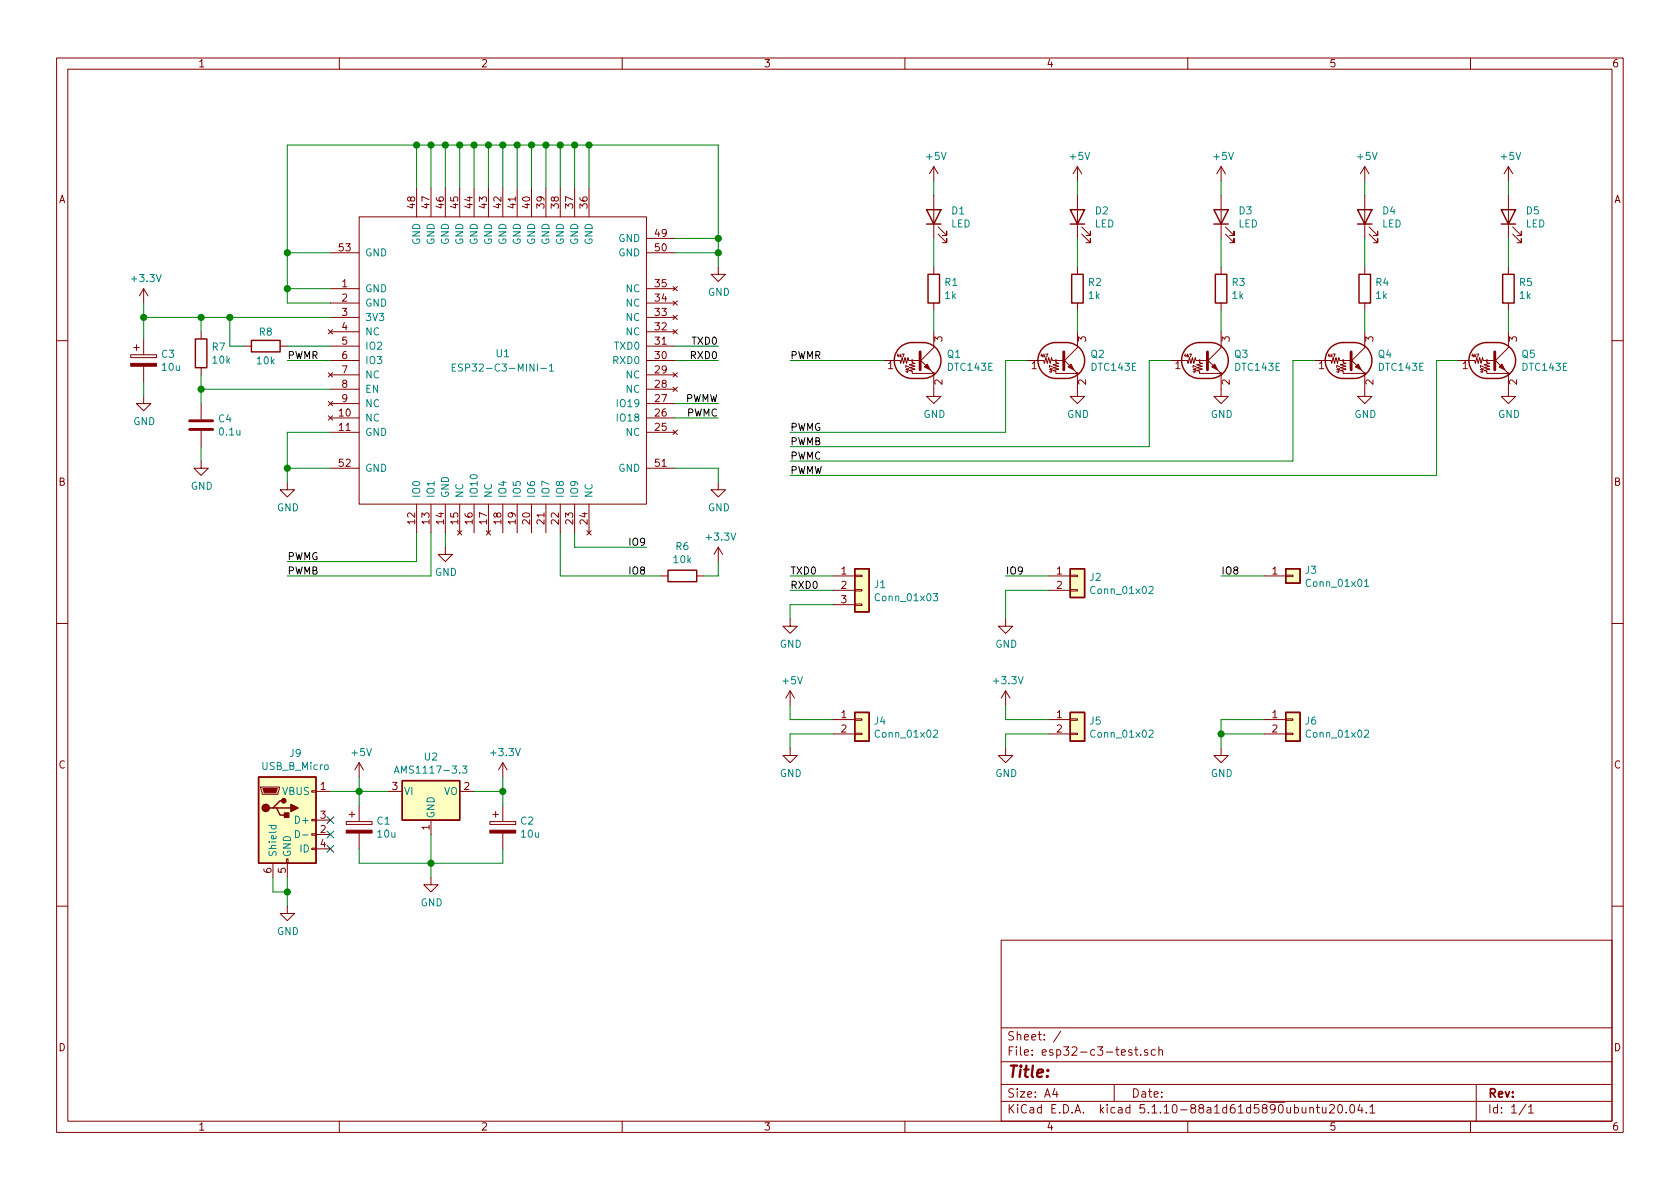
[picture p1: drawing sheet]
EESchema Schematic File Version 4
EELAYER 30 0
EELAYER END
$Descr A4 11693 8268
encoding utf-8
Sheet 1 1
Title ""
Date ""
Rev ""
Comp ""
Comment1 ""
Comment2 ""
Comment3 ""
Comment4 ""
$EndDescr
$Comp
L esp32-c3-test:ESP32-C3-MINI-1 U1
U 1 1
P 2500 1500
F 0 "U1" H 3500 550 50  0000 C CNN
F 1 "ESP32-C3-MINI-1" H 3500 450 50  0000 C CNN
F 2 "esp32-c3-test:ESP32-C3-MINI-1" H 2500 1500 50  0001 C CNN
F 3 "" H 2500 1500 50  0001 C CNN
	1    2500 1500
	1    0    0    -1  
$EndComp
Wire Wire Line
	2300 2500 2000 2500
Text Label 2000 2500 0    50   ~ 0
PWMR
Wire Wire Line
	2900 3700 2900 3900
Wire Wire Line
	2900 3900 2000 3900
Wire Wire Line
	3000 3700 3000 4000
Wire Wire Line
	3000 4000 2000 4000
Text Label 2000 3900 0    50   ~ 0
PWMG
Text Label 2000 4000 0    50   ~ 0
PWMB
Wire Wire Line
	2900 1000 2900 1300
Wire Wire Line
	3000 1300 3000 1000
Connection ~ 3000 1000
Wire Wire Line
	3000 1000 2900 1000
Wire Wire Line
	3100 1300 3100 1000
Connection ~ 3100 1000
Wire Wire Line
	3100 1000 3000 1000
Wire Wire Line
	3200 1300 3200 1000
Connection ~ 3200 1000
Wire Wire Line
	3200 1000 3100 1000
Wire Wire Line
	3300 1300 3300 1000
Connection ~ 3300 1000
Wire Wire Line
	3300 1000 3200 1000
Wire Wire Line
	3400 1300 3400 1000
Connection ~ 3400 1000
Wire Wire Line
	3400 1000 3300 1000
Wire Wire Line
	3500 1300 3500 1000
Connection ~ 3500 1000
Wire Wire Line
	3500 1000 3400 1000
Wire Wire Line
	3600 1300 3600 1000
Connection ~ 3600 1000
Wire Wire Line
	3600 1000 3500 1000
Wire Wire Line
	3700 1300 3700 1000
Connection ~ 3700 1000
Wire Wire Line
	3700 1000 3600 1000
Wire Wire Line
	3800 1300 3800 1000
Connection ~ 3800 1000
Wire Wire Line
	3800 1000 3700 1000
Wire Wire Line
	3900 1300 3900 1000
Connection ~ 3900 1000
Wire Wire Line
	3900 1000 3800 1000
Wire Wire Line
	4000 1300 4000 1000
Connection ~ 4000 1000
Wire Wire Line
	4000 1000 3900 1000
Wire Wire Line
	4100 1300 4100 1000
Wire Wire Line
	4100 1000 4000 1000
Wire Wire Line
	2300 2100 2000 2100
Wire Wire Line
	2000 2100 2000 2000
Wire Wire Line
	2000 1000 2900 1000
Connection ~ 2900 1000
Wire Wire Line
	2300 1750 2000 1750
Connection ~ 2000 1750
Wire Wire Line
	2000 1750 2000 1000
Wire Wire Line
	2300 2000 2000 2000
Connection ~ 2000 2000
Wire Wire Line
	2000 2000 2000 1750
Wire Wire Line
	2300 3000 2000 3000
Wire Wire Line
	2000 3000 2000 3250
Wire Wire Line
	2000 3250 2300 3250
$Comp
L power:GND #PWR0101
U 1 1
P 2000 3350
F 0 "#PWR0101" H 2000 3100 50  0001 C CNN
F 1 "GND" H 2005 3177 50  0000 C CNN
F 2 "" H 2000 3350 50  0001 C CNN
F 3 "" H 2000 3350 50  0001 C CNN
	1    2000 3350
	1    0    0    -1  
$EndComp
Wire Wire Line
	2000 3250 2000 3350
Connection ~ 2000 3250
$Comp
L power:GND #PWR0102
U 1 1
P 3100 3800
F 0 "#PWR0102" H 3100 3550 50  0001 C CNN
F 1 "GND" H 3105 3627 50  0000 C CNN
F 2 "" H 3100 3800 50  0001 C CNN
F 3 "" H 3100 3800 50  0001 C CNN
	1    3100 3800
	1    0    0    -1  
$EndComp
Wire Wire Line
	3100 3800 3100 3700
Wire Wire Line
	1000 2200 1000 2350
$Comp
L power:GND #PWR0106
U 1 1
P 1000 2750
F 0 "#PWR0106" H 1000 2500 50  0001 C CNN
F 1 "GND" H 1005 2577 50  0000 C CNN
F 2 "" H 1000 2750 50  0001 C CNN
F 3 "" H 1000 2750 50  0001 C CNN
	1    1000 2750
	1    0    0    -1  
$EndComp
$Comp
L power:+3.3V #PWR0107
U 1 1
P 1000 2100
F 0 "#PWR0107" H 1000 1950 50  0001 C CNN
F 1 "+3.3V" H 1015 2273 50  0000 C CNN
F 2 "" H 1000 2100 50  0001 C CNN
F 3 "" H 1000 2100 50  0001 C CNN
	1    1000 2100
	1    0    0    -1  
$EndComp
Wire Wire Line
	1000 2100 1000 2200
Connection ~ 1000 2200
$Comp
L Device:R R6
U 1 1
P 4750 4000
F 0 "R6" V 4543 4000 50  0000 C CNN
F 1 "10k" V 4634 4000 50  0000 C CNN
F 2 "Resistor_SMD:R_0603_1608Metric_Pad0.98x0.95mm_HandSolder" V 4680 4000 50  0001 C CNN
F 3 "~" H 4750 4000 50  0001 C CNN
	1    4750 4000
	0    1    1    0   
$EndComp
$Comp
L power:+3.3V #PWR0108
U 1 1
P 5000 3900
F 0 "#PWR0108" H 5000 3750 50  0001 C CNN
F 1 "+3.3V" H 5015 4073 50  0000 C CNN
F 2 "" H 5000 3900 50  0001 C CNN
F 3 "" H 5000 3900 50  0001 C CNN
	1    5000 3900
	1    0    0    -1  
$EndComp
Wire Wire Line
	4000 3800 4000 3700
$Comp
L power:GND #PWR0113
U 1 1
P 3000 6100
F 0 "#PWR0113" H 3000 5850 50  0001 C CNN
F 1 "GND" H 3005 5927 50  0000 C CNN
F 2 "" H 3000 6100 50  0001 C CNN
F 3 "" H 3000 6100 50  0001 C CNN
	1    3000 6100
	1    0    0    -1  
$EndComp
Wire Wire Line
	3500 5600 3500 5500
$Comp
L power:+3.3V #PWR0115
U 1 1
P 3500 5400
F 0 "#PWR0115" H 3500 5250 50  0001 C CNN
F 1 "+3.3V" H 3515 5573 50  0000 C CNN
F 2 "" H 3500 5400 50  0001 C CNN
F 3 "" H 3500 5400 50  0001 C CNN
	1    3500 5400
	1    0    0    -1  
$EndComp
Wire Wire Line
	3500 5400 3500 5500
Connection ~ 3500 5500
Wire Wire Line
	2700 5500 2500 5500
$Comp
L power:+5V #PWR0117
U 1 1
P 2500 5400
F 0 "#PWR0117" H 2500 5250 50  0001 C CNN
F 1 "+5V" H 2515 5573 50  0000 C CNN
F 2 "" H 2500 5400 50  0001 C CNN
F 3 "" H 2500 5400 50  0001 C CNN
	1    2500 5400
	1    0    0    -1  
$EndComp
Wire Wire Line
	2500 5400 2500 5500
Connection ~ 2500 5500
$Comp
L power:GND #PWR0118
U 1 1
P 2000 6300
F 0 "#PWR0118" H 2000 6050 50  0001 C CNN
F 1 "GND" H 2005 6127 50  0000 C CNN
F 2 "" H 2000 6300 50  0001 C CNN
F 3 "" H 2000 6300 50  0001 C CNN
	1    2000 6300
	1    0    0    -1  
$EndComp
Wire Wire Line
	2000 6100 2000 6200
Wire Wire Line
	1900 6100 1900 6200
Wire Wire Line
	1900 6200 2000 6200
Connection ~ 2000 6200
Wire Wire Line
	2000 6200 2000 6300
$Comp
L Device:LED D1
U 1 1
P 6500 1500
F 0 "D1" V 6539 1382 50  0000 R CNN
F 1 "LED" V 6448 1382 50  0000 R CNN
F 2 "LED_SMD:LED_0805_2012Metric_Castellated" H 6500 1500 50  0001 C CNN
F 3 "~" H 6500 1500 50  0001 C CNN
	1    6500 1500
	0    -1   -1   0   
$EndComp
$Comp
L Device:LED D2
U 1 1
P 7500 1500
F 0 "D2" V 7539 1382 50  0000 R CNN
F 1 "LED" V 7448 1382 50  0000 R CNN
F 2 "LED_SMD:LED_0805_2012Metric_Castellated" H 7500 1500 50  0001 C CNN
F 3 "~" H 7500 1500 50  0001 C CNN
	1    7500 1500
	0    -1   -1   0   
$EndComp
$Comp
L Device:LED D3
U 1 1
P 8500 1500
F 0 "D3" V 8539 1382 50  0000 R CNN
F 1 "LED" V 8448 1382 50  0000 R CNN
F 2 "LED_SMD:LED_0805_2012Metric_Castellated" H 8500 1500 50  0001 C CNN
F 3 "~" H 8500 1500 50  0001 C CNN
	1    8500 1500
	0    -1   -1   0   
$EndComp
$Comp
L Device:LED D4
U 1 1
P 9500 1500
F 0 "D4" V 9539 1382 50  0000 R CNN
F 1 "LED" V 9448 1382 50  0000 R CNN
F 2 "LED_SMD:LED_0805_2012Metric_Castellated" H 9500 1500 50  0001 C CNN
F 3 "~" H 9500 1500 50  0001 C CNN
	1    9500 1500
	0    -1   -1   0   
$EndComp
$Comp
L Device:LED D5
U 1 1
P 10500 1500
F 0 "D5" V 10539 1382 50  0000 R CNN
F 1 "LED" V 10448 1382 50  0000 R CNN
F 2 "LED_SMD:LED_0805_2012Metric_Castellated" H 10500 1500 50  0001 C CNN
F 3 "~" H 10500 1500 50  0001 C CNN
	1    10500 1500
	0    -1   -1   0   
$EndComp
$Comp
L Device:R R1
U 1 1
P 6500 2000
F 0 "R1" H 6570 2046 50  0000 L CNN
F 1 "1k" H 6570 1955 50  0000 L CNN
F 2 "Resistor_SMD:R_0603_1608Metric_Pad0.98x0.95mm_HandSolder" V 6430 2000 50  0001 C CNN
F 3 "~" H 6500 2000 50  0001 C CNN
	1    6500 2000
	1    0    0    -1  
$EndComp
Wire Wire Line
	6500 1650 6500 1850
Wire Wire Line
	6500 1350 6500 1250
$Comp
L power:+5V #PWR0119
U 1 1
P 6500 1250
F 0 "#PWR0119" H 6500 1100 50  0001 C CNN
F 1 "+5V" H 6515 1423 50  0000 C CNN
F 2 "" H 6500 1250 50  0001 C CNN
F 3 "" H 6500 1250 50  0001 C CNN
	1    6500 1250
	1    0    0    -1  
$EndComp
Wire Wire Line
	6500 2150 6500 2300
$Comp
L power:GND #PWR0120
U 1 1
P 6500 2700
F 0 "#PWR0120" H 6500 2450 50  0001 C CNN
F 1 "GND" H 6505 2527 50  0000 C CNN
F 2 "" H 6500 2700 50  0001 C CNN
F 3 "" H 6500 2700 50  0001 C CNN
	1    6500 2700
	1    0    0    -1  
$EndComp
$Comp
L Device:R R2
U 1 1
P 7500 2000
F 0 "R2" H 7570 2046 50  0000 L CNN
F 1 "1k" H 7570 1955 50  0000 L CNN
F 2 "Resistor_SMD:R_0603_1608Metric_Pad0.98x0.95mm_HandSolder" V 7430 2000 50  0001 C CNN
F 3 "~" H 7500 2000 50  0001 C CNN
	1    7500 2000
	1    0    0    -1  
$EndComp
$Comp
L Device:R R3
U 1 1
P 8500 2000
F 0 "R3" H 8570 2046 50  0000 L CNN
F 1 "1k" H 8570 1955 50  0000 L CNN
F 2 "Resistor_SMD:R_0603_1608Metric_Pad0.98x0.95mm_HandSolder" V 8430 2000 50  0001 C CNN
F 3 "~" H 8500 2000 50  0001 C CNN
	1    8500 2000
	1    0    0    -1  
$EndComp
$Comp
L Device:R R4
U 1 1
P 9500 2000
F 0 "R4" H 9570 2046 50  0000 L CNN
F 1 "1k" H 9570 1955 50  0000 L CNN
F 2 "Resistor_SMD:R_0603_1608Metric_Pad0.98x0.95mm_HandSolder" V 9430 2000 50  0001 C CNN
F 3 "~" H 9500 2000 50  0001 C CNN
	1    9500 2000
	1    0    0    -1  
$EndComp
$Comp
L Device:R R5
U 1 1
P 10500 2000
F 0 "R5" H 10570 2046 50  0000 L CNN
F 1 "1k" H 10570 1955 50  0000 L CNN
F 2 "Resistor_SMD:R_0603_1608Metric_Pad0.98x0.95mm_HandSolder" V 10430 2000 50  0001 C CNN
F 3 "~" H 10500 2000 50  0001 C CNN
	1    10500 2000
	1    0    0    -1  
$EndComp
$Comp
L power:GND #PWR0121
U 1 1
P 7500 2700
F 0 "#PWR0121" H 7500 2450 50  0001 C CNN
F 1 "GND" H 7505 2527 50  0000 C CNN
F 2 "" H 7500 2700 50  0001 C CNN
F 3 "" H 7500 2700 50  0001 C CNN
	1    7500 2700
	1    0    0    -1  
$EndComp
Wire Wire Line
	7500 2150 7500 2300
Wire Wire Line
	7500 1850 7500 1650
$Comp
L power:+5V #PWR0122
U 1 1
P 7500 1250
F 0 "#PWR0122" H 7500 1100 50  0001 C CNN
F 1 "+5V" H 7515 1423 50  0000 C CNN
F 2 "" H 7500 1250 50  0001 C CNN
F 3 "" H 7500 1250 50  0001 C CNN
	1    7500 1250
	1    0    0    -1  
$EndComp
$Comp
L power:+5V #PWR0123
U 1 1
P 8500 1250
F 0 "#PWR0123" H 8500 1100 50  0001 C CNN
F 1 "+5V" H 8515 1423 50  0000 C CNN
F 2 "" H 8500 1250 50  0001 C CNN
F 3 "" H 8500 1250 50  0001 C CNN
	1    8500 1250
	1    0    0    -1  
$EndComp
$Comp
L power:+5V #PWR0124
U 1 1
P 9500 1250
F 0 "#PWR0124" H 9500 1100 50  0001 C CNN
F 1 "+5V" H 9515 1423 50  0000 C CNN
F 2 "" H 9500 1250 50  0001 C CNN
F 3 "" H 9500 1250 50  0001 C CNN
	1    9500 1250
	1    0    0    -1  
$EndComp
$Comp
L power:+5V #PWR0125
U 1 1
P 10500 1250
F 0 "#PWR0125" H 10500 1100 50  0001 C CNN
F 1 "+5V" H 10515 1423 50  0000 C CNN
F 2 "" H 10500 1250 50  0001 C CNN
F 3 "" H 10500 1250 50  0001 C CNN
	1    10500 1250
	1    0    0    -1  
$EndComp
$Comp
L power:GND #PWR0126
U 1 1
P 8500 2700
F 0 "#PWR0126" H 8500 2450 50  0001 C CNN
F 1 "GND" H 8505 2527 50  0000 C CNN
F 2 "" H 8500 2700 50  0001 C CNN
F 3 "" H 8500 2700 50  0001 C CNN
	1    8500 2700
	1    0    0    -1  
$EndComp
Wire Wire Line
	8500 1250 8500 1350
Wire Wire Line
	8500 1650 8500 1850
Wire Wire Line
	8500 2150 8500 2300
Wire Wire Line
	7500 1350 7500 1250
Wire Wire Line
	9500 2150 9500 2300
Wire Wire Line
	9500 1850 9500 1650
Wire Wire Line
	9500 1350 9500 1250
$Comp
L power:GND #PWR0128
U 1 1
P 10500 2700
F 0 "#PWR0128" H 10500 2450 50  0001 C CNN
F 1 "GND" H 10505 2527 50  0000 C CNN
F 2 "" H 10500 2700 50  0001 C CNN
F 3 "" H 10500 2700 50  0001 C CNN
	1    10500 2700
	1    0    0    -1  
$EndComp
Wire Wire Line
	10500 1350 10500 1250
Wire Wire Line
	10500 1650 10500 1850
Wire Wire Line
	10500 2150 10500 2300
$Comp
L Regulator_Linear:AMS1117-3.3 U2
U 1 1
P 3000 5500
F 0 "U2" H 3000 5742 50  0000 C CNN
F 1 "AMS1117-3.3" H 3000 5651 50  0000 C CNN
F 2 "Package_TO_SOT_SMD:SOT-223-3_TabPin2" H 3000 5700 50  0001 C CNN
F 3 "http://www.advanced-monolithic.com/pdf/ds1117.pdf" H 3100 5250 50  0001 C CNN
	1    3000 5500
	1    0    0    -1  
$EndComp
Wire Wire Line
	2500 5500 2500 5600
Wire Wire Line
	3300 5500 3500 5500
Wire Wire Line
	3000 5800 3000 6000
Wire Wire Line
	3500 5900 3500 6000
Wire Wire Line
	2500 5900 2500 6000
Wire Wire Line
	2500 6000 3000 6000
Connection ~ 3000 6000
Wire Wire Line
	3000 6000 3000 6100
Wire Wire Line
	3000 6000 3500 6000
Wire Wire Line
	2300 5500 2500 5500
$Comp
L Connector:USB_B_Micro J9
U 1 1
P 2000 5700
F 0 "J9" H 2057 6167 50  0000 C CNN
F 1 "USB_B_Micro" H 2057 6076 50  0000 C CNN
F 2 "Connector_USB:USB_Micro-B_Molex-105017-0001" H 2150 5650 50  0001 C CNN
F 3 "~" H 2150 5650 50  0001 C CNN
	1    2000 5700
	1    0    0    -1  
$EndComp
NoConn ~ 2300 5700
NoConn ~ 2300 5800
NoConn ~ 2300 5900
$Comp
L Transistor_BJT:DTC143E Q1
U 1 1
P 6400 2500
F 0 "Q1" H 6588 2546 50  0000 L CNN
F 1 "DTC143E" H 6588 2455 50  0000 L CNN
F 2 "Package_TO_SOT_SMD:SOT-23" H 6400 2500 50  0001 L CNN
F 3 "" H 6400 2500 50  0001 L CNN
	1    6400 2500
	1    0    0    -1  
$EndComp
Wire Wire Line
	5500 2500 6150 2500
Text Label 5500 2500 0    50   ~ 0
PWMR
Wire Wire Line
	7000 2500 7000 3000
Wire Wire Line
	7000 3000 5500 3000
$Comp
L Transistor_BJT:DTC143E Q2
U 1 1
P 7400 2500
F 0 "Q2" H 7588 2546 50  0000 L CNN
F 1 "DTC143E" H 7588 2455 50  0000 L CNN
F 2 "Package_TO_SOT_SMD:SOT-23" H 7400 2500 50  0001 L CNN
F 3 "" H 7400 2500 50  0001 L CNN
	1    7400 2500
	1    0    0    -1  
$EndComp
Wire Wire Line
	7150 2500 7000 2500
Text Label 5500 3000 0    50   ~ 0
PWMG
$Comp
L Transistor_BJT:DTC143E Q3
U 1 1
P 8400 2500
F 0 "Q3" H 8588 2546 50  0000 L CNN
F 1 "DTC143E" H 8588 2455 50  0000 L CNN
F 2 "Package_TO_SOT_SMD:SOT-23" H 8400 2500 50  0001 L CNN
F 3 "" H 8400 2500 50  0001 L CNN
	1    8400 2500
	1    0    0    -1  
$EndComp
Wire Wire Line
	8150 2500 8000 2500
Wire Wire Line
	8000 2500 8000 3100
Wire Wire Line
	8000 3100 5500 3100
Text Label 5500 3100 0    50   ~ 0
PWMB
$Comp
L power:GND #PWR0114
U 1 1
P 9500 2700
F 0 "#PWR0114" H 9500 2450 50  0001 C CNN
F 1 "GND" H 9505 2527 50  0000 C CNN
F 2 "" H 9500 2700 50  0001 C CNN
F 3 "" H 9500 2700 50  0001 C CNN
	1    9500 2700
	1    0    0    -1  
$EndComp
$Comp
L Transistor_BJT:DTC143E Q4
U 1 1
P 9400 2500
F 0 "Q4" H 9588 2546 50  0000 L CNN
F 1 "DTC143E" H 9588 2455 50  0000 L CNN
F 2 "Package_TO_SOT_SMD:SOT-23" H 9400 2500 50  0001 L CNN
F 3 "" H 9400 2500 50  0001 L CNN
	1    9400 2500
	1    0    0    -1  
$EndComp
$Comp
L Transistor_BJT:DTC143E Q5
U 1 1
P 10400 2500
F 0 "Q5" H 10588 2546 50  0000 L CNN
F 1 "DTC143E" H 10588 2455 50  0000 L CNN
F 2 "Package_TO_SOT_SMD:SOT-23" H 10400 2500 50  0001 L CNN
F 3 "" H 10400 2500 50  0001 L CNN
	1    10400 2500
	1    0    0    -1  
$EndComp
Wire Wire Line
	10150 2500 10000 2500
Wire Wire Line
	10000 2500 10000 3300
Wire Wire Line
	10000 3300 5500 3300
Wire Wire Line
	9150 2500 9000 2500
Wire Wire Line
	9000 2500 9000 3200
Wire Wire Line
	9000 3200 5500 3200
Text Label 5500 3200 0    50   ~ 0
PWMC
Text Label 5500 3300 0    50   ~ 0
PWMW
$Comp
L Device:R R7
U 1 1
P 1400 2450
F 0 "R7" H 1470 2496 50  0000 L CNN
F 1 "10k" H 1470 2405 50  0000 L CNN
F 2 "Resistor_SMD:R_0603_1608Metric_Pad0.98x0.95mm_HandSolder" V 1330 2450 50  0001 C CNN
F 3 "~" H 1400 2450 50  0001 C CNN
	1    1400 2450
	1    0    0    -1  
$EndComp
Wire Wire Line
	1400 2300 1400 2200
Connection ~ 1400 2200
Wire Wire Line
	1400 2200 1600 2200
Wire Wire Line
	1400 2700 1400 2600
$Comp
L Device:R R8
U 1 1
P 1850 2400
F 0 "R8" V 1750 2400 50  0000 C CNN
F 1 "10k" V 1950 2400 50  0000 C CNN
F 2 "Resistor_SMD:R_0603_1608Metric_Pad0.98x0.95mm_HandSolder" V 1780 2400 50  0001 C CNN
F 3 "~" H 1850 2400 50  0001 C CNN
	1    1850 2400
	0    1    1    0   
$EndComp
Wire Wire Line
	1400 2700 2300 2700
Wire Wire Line
	2000 2400 2300 2400
Wire Wire Line
	1700 2400 1600 2400
Wire Wire Line
	1600 2400 1600 2200
Connection ~ 1600 2200
Wire Wire Line
	1600 2200 2300 2200
$Comp
L Device:C C4
U 1 1
P 1400 2950
F 0 "C4" H 1515 2996 50  0000 L CNN
F 1 "0.1u" H 1515 2905 50  0000 L CNN
F 2 "Capacitor_SMD:C_0603_1608Metric_Pad1.08x0.95mm_HandSolder" H 1438 2800 50  0001 C CNN
F 3 "~" H 1400 2950 50  0001 C CNN
	1    1400 2950
	1    0    0    -1  
$EndComp
Wire Wire Line
	1400 2700 1400 2800
Connection ~ 1400 2700
$Comp
L power:GND #PWR0105
U 1 1
P 1400 3200
F 0 "#PWR0105" H 1400 2950 50  0001 C CNN
F 1 "GND" H 1405 3027 50  0000 C CNN
F 2 "" H 1400 3200 50  0001 C CNN
F 3 "" H 1400 3200 50  0001 C CNN
	1    1400 3200
	1    0    0    -1  
$EndComp
Wire Wire Line
	1400 3100 1400 3200
Wire Wire Line
	3900 4000 4600 4000
Wire Wire Line
	5000 3900 5000 4000
Wire Wire Line
	5000 4000 4900 4000
Text Label 4500 3800 2    50   ~ 0
IO9
Text Label 4500 4000 2    50   ~ 0
IO8
$Comp
L Connector_Generic:Conn_01x03 J1
U 1 1
P 6000 4100
F 0 "J1" H 6080 4142 50  0000 L CNN
F 1 "Conn_01x03" H 6080 4051 50  0000 L CNN
F 2 "esp32-c3-test:PinHeader_1x03_P2.54mm_Vert" H 6000 4100 50  0001 C CNN
F 3 "~" H 6000 4100 50  0001 C CNN
	1    6000 4100
	1    0    0    -1  
$EndComp
$Comp
L Device:CP C2
U 1 1
P 3500 5750
F 0 "C2" H 3618 5796 50  0000 L CNN
F 1 "10u" H 3618 5705 50  0000 L CNN
F 2 "Capacitor_Tantalum_SMD:CP_EIA-3528-21_Kemet-B_Pad1.50x2.35mm_HandSolder" H 3538 5600 50  0001 C CNN
F 3 "~" H 3500 5750 50  0001 C CNN
	1    3500 5750
	1    0    0    -1  
$EndComp
$Comp
L Device:CP C1
U 1 1
P 2500 5750
F 0 "C1" H 2618 5796 50  0000 L CNN
F 1 "10u" H 2618 5705 50  0000 L CNN
F 2 "Capacitor_Tantalum_SMD:CP_EIA-3528-21_Kemet-B_Pad1.50x2.35mm_HandSolder" H 2538 5600 50  0001 C CNN
F 3 "~" H 2500 5750 50  0001 C CNN
	1    2500 5750
	1    0    0    -1  
$EndComp
Wire Wire Line
	1000 2200 1400 2200
Wire Wire Line
	1000 2650 1000 2750
$Comp
L Device:CP C3
U 1 1
P 1000 2500
F 0 "C3" H 1118 2546 50  0000 L CNN
F 1 "10u" H 1118 2455 50  0000 L CNN
F 2 "Capacitor_Tantalum_SMD:CP_EIA-3528-21_Kemet-B_Pad1.50x2.35mm_HandSolder" H 1038 2350 50  0001 C CNN
F 3 "~" H 1000 2500 50  0001 C CNN
	1    1000 2500
	1    0    0    -1  
$EndComp
$Comp
L power:GND #PWR0110
U 1 1
P 7000 4300
F 0 "#PWR0110" H 7000 4050 50  0001 C CNN
F 1 "GND" H 7005 4127 50  0000 C CNN
F 2 "" H 7000 4300 50  0001 C CNN
F 3 "" H 7000 4300 50  0001 C CNN
	1    7000 4300
	1    0    0    -1  
$EndComp
Wire Wire Line
	7000 4100 7000 4300
Wire Wire Line
	3900 3700 3900 4000
$Comp
L Connector_Generic:Conn_01x01 J3
U 1 1
P 9000 4000
F 0 "J3" H 9080 4042 50  0000 L CNN
F 1 "Conn_01x01" H 9080 3951 50  0000 L CNN
F 2 "Connector_PinHeader_2.54mm:PinHeader_1x01_P2.54mm_Vertical" H 9000 4000 50  0001 C CNN
F 3 "~" H 9000 4000 50  0001 C CNN
	1    9000 4000
	1    0    0    -1  
$EndComp
$Comp
L Connector_Generic:Conn_01x02 J4
U 1 1
P 6000 5000
F 0 "J4" H 6080 4992 50  0000 L CNN
F 1 "Conn_01x02" H 6080 4901 50  0000 L CNN
F 2 "esp32-c3-test:PinHeader_1x02_P2.54mm_Vert" H 6000 5000 50  0001 C CNN
F 3 "~" H 6000 5000 50  0001 C CNN
	1    6000 5000
	1    0    0    -1  
$EndComp
Wire Wire Line
	5800 5000 5500 5000
Wire Wire Line
	5500 5000 5500 4900
$Comp
L power:+5V #PWR0111
U 1 1
P 5500 4900
F 0 "#PWR0111" H 5500 4750 50  0001 C CNN
F 1 "+5V" H 5515 5073 50  0000 C CNN
F 2 "" H 5500 4900 50  0001 C CNN
F 3 "" H 5500 4900 50  0001 C CNN
	1    5500 4900
	1    0    0    -1  
$EndComp
Wire Wire Line
	5800 5100 5500 5100
Wire Wire Line
	5500 5100 5500 5200
$Comp
L power:GND #PWR0112
U 1 1
P 5500 5200
F 0 "#PWR0112" H 5500 4950 50  0001 C CNN
F 1 "GND" H 5505 5027 50  0000 C CNN
F 2 "" H 5500 5200 50  0001 C CNN
F 3 "" H 5500 5200 50  0001 C CNN
	1    5500 5200
	1    0    0    -1  
$EndComp
$Comp
L Connector_Generic:Conn_01x02 J5
U 1 1
P 7500 5000
F 0 "J5" H 7580 4992 50  0000 L CNN
F 1 "Conn_01x02" H 7580 4901 50  0000 L CNN
F 2 "esp32-c3-test:PinHeader_1x02_P2.54mm_Vert" H 7500 5000 50  0001 C CNN
F 3 "~" H 7500 5000 50  0001 C CNN
	1    7500 5000
	1    0    0    -1  
$EndComp
Wire Wire Line
	7300 5000 7000 5000
Wire Wire Line
	7000 5000 7000 4900
Wire Wire Line
	7300 5100 7000 5100
Wire Wire Line
	7000 5100 7000 5200
$Comp
L power:GND #PWR0116
U 1 1
P 7000 5200
F 0 "#PWR0116" H 7000 4950 50  0001 C CNN
F 1 "GND" H 7005 5027 50  0000 C CNN
F 2 "" H 7000 5200 50  0001 C CNN
F 3 "" H 7000 5200 50  0001 C CNN
	1    7000 5200
	1    0    0    -1  
$EndComp
$Comp
L power:+3.3V #PWR0127
U 1 1
P 7000 4900
F 0 "#PWR0127" H 7000 4750 50  0001 C CNN
F 1 "+3.3V" H 7015 5073 50  0000 C CNN
F 2 "" H 7000 4900 50  0001 C CNN
F 3 "" H 7000 4900 50  0001 C CNN
	1    7000 4900
	1    0    0    -1  
$EndComp
Wire Wire Line
	8800 5000 8500 5000
$Comp
L power:GND #PWR0129
U 1 1
P 8500 5200
F 0 "#PWR0129" H 8500 4950 50  0001 C CNN
F 1 "GND" H 8505 5027 50  0000 C CNN
F 2 "" H 8500 5200 50  0001 C CNN
F 3 "" H 8500 5200 50  0001 C CNN
	1    8500 5200
	1    0    0    -1  
$EndComp
Wire Wire Line
	8500 5000 8500 5100
Wire Wire Line
	8800 5100 8500 5100
Connection ~ 8500 5100
Wire Wire Line
	8500 5100 8500 5200
Connection ~ 4100 1000
$Comp
L Connector_Generic:Conn_01x02 J6
U 1 1
P 9000 5000
F 0 "J6" H 9080 4992 50  0000 L CNN
F 1 "Conn_01x02" H 9080 4901 50  0000 L CNN
F 2 "esp32-c3-test:PinHeader_1x02_P2.54mm_Vert" H 9000 5000 50  0001 C CNN
F 3 "~" H 9000 5000 50  0001 C CNN
	1    9000 5000
	1    0    0    -1  
$EndComp
Wire Wire Line
	7300 4100 7000 4100
Wire Wire Line
	4000 3800 4500 3800
$Comp
L Connector_Generic:Conn_01x02 J2
U 1 1
P 7500 4000
F 0 "J2" H 7580 3992 50  0000 L CNN
F 1 "Conn_01x02" H 7580 3901 50  0000 L CNN
F 2 "esp32-c3-test:PinHeader_1x02_P2.54mm_Vert" H 7500 4000 50  0001 C CNN
F 3 "~" H 7500 4000 50  0001 C CNN
	1    7500 4000
	1    0    0    -1  
$EndComp
Wire Wire Line
	5500 4200 5500 4300
Wire Wire Line
	5800 4200 5500 4200
$Comp
L power:GND #PWR0109
U 1 1
P 5500 4300
F 0 "#PWR0109" H 5500 4050 50  0001 C CNN
F 1 "GND" H 5505 4127 50  0000 C CNN
F 2 "" H 5500 4300 50  0001 C CNN
F 3 "" H 5500 4300 50  0001 C CNN
	1    5500 4300
	1    0    0    -1  
$EndComp
Wire Wire Line
	4700 2500 5000 2500
Wire Wire Line
	4700 2400 5000 2400
Wire Wire Line
	5000 3250 4700 3250
Wire Wire Line
	5000 3350 5000 3250
$Comp
L power:GND #PWR0104
U 1 1
P 5000 3350
F 0 "#PWR0104" H 5000 3100 50  0001 C CNN
F 1 "GND" H 5005 3177 50  0000 C CNN
F 2 "" H 5000 3350 50  0001 C CNN
F 3 "" H 5000 3350 50  0001 C CNN
	1    5000 3350
	1    0    0    -1  
$EndComp
Connection ~ 5000 1750
Wire Wire Line
	5000 1850 5000 1750
$Comp
L power:GND #PWR0103
U 1 1
P 5000 1850
F 0 "#PWR0103" H 5000 1600 50  0001 C CNN
F 1 "GND" H 5005 1677 50  0000 C CNN
F 2 "" H 5000 1850 50  0001 C CNN
F 3 "" H 5000 1850 50  0001 C CNN
	1    5000 1850
	1    0    0    -1  
$EndComp
Connection ~ 5000 1650
Wire Wire Line
	5000 1750 5000 1650
Wire Wire Line
	4700 1750 5000 1750
Wire Wire Line
	5000 1000 4100 1000
Wire Wire Line
	5000 1650 5000 1000
Wire Wire Line
	4700 1650 5000 1650
Text Label 5000 2500 2    50   ~ 0
RXD0
Text Label 5000 2400 2    50   ~ 0
TXD0
Text Label 5000 2900 2    50   ~ 0
PWMC
Text Label 5000 2800 2    50   ~ 0
PWMW
Wire Wire Line
	4700 2800 5000 2800
Wire Wire Line
	4700 2900 5000 2900
Wire Wire Line
	5800 4100 5500 4100
Wire Wire Line
	5800 4000 5500 4000
Text Label 5500 4000 0    50   ~ 0
TXD0
Text Label 5500 4100 0    50   ~ 0
RXD0
Wire Wire Line
	7300 4000 7000 4000
Text Label 7000 4000 0    50   ~ 0
IO9
Wire Wire Line
	8500 4000 8800 4000
Text Label 8500 4000 0    50   ~ 0
IO8
$EndSCHEMATC
